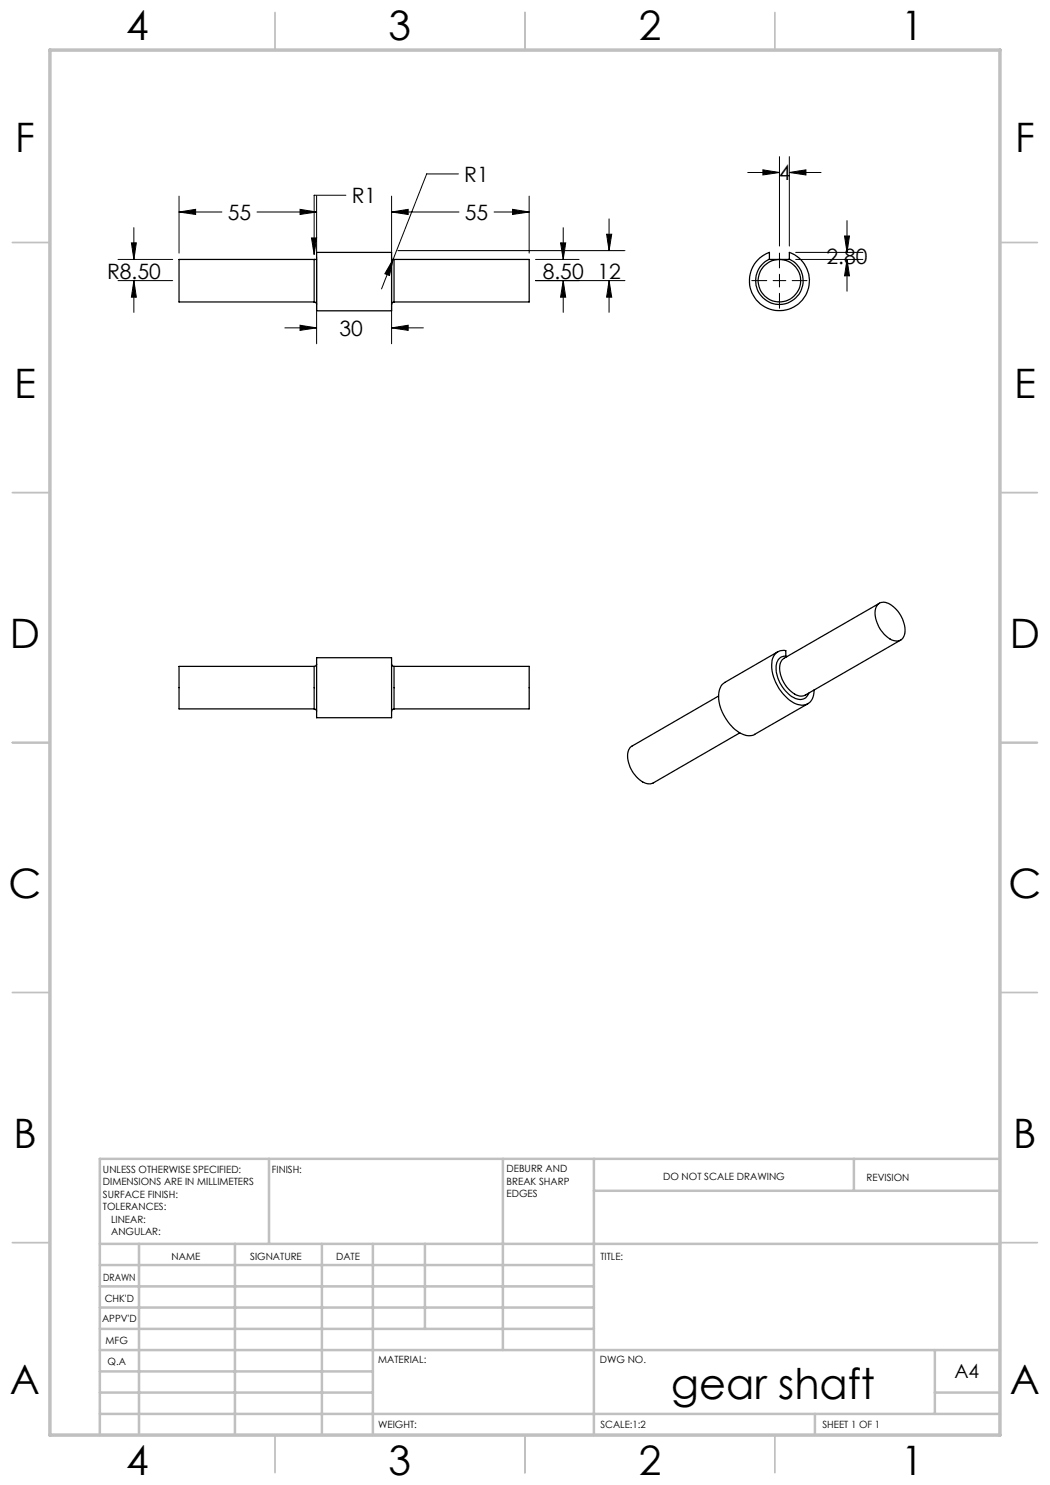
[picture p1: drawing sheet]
<svg xmlns="http://www.w3.org/2000/svg" width="210mm" height="297mm" viewBox="0 0 210 297" stroke-linecap="round" stroke-linejoin="round" font-family="sans-serif">
<g fill="none" stroke="#000" stroke-width=".2">
<path d="M35.8 39.2v11.4M63.3 39.2v11.4M69.2 39h-6.4v11.9M78.3 39.2v11.4M91.7 34.8h-6.4l-6.7 17.1M105.8 39.2v11.4M149.5 34.5h6.4M152.6 34l3.3 .5-3.3 .5zM155.9 31.3v17.9M157.9 34.5l3.3-.5v1zM157.9 31.3v17.9M157.9 34.5h6.3"/>
<path d="M23.6 56.1h10.9M23.6 51.9h10.9M26.3 48.6h1l-.5 3.3zM26.8 56.1l.5 3.3h-1zM26.8 45.5v6.4M26.8 56.1v6.4M35.8 42.4l3.3-.5v1zM35.8 42.4h8.6M51.4 42.4h11.9M60 41.9l3.3 .5-3.3 .5zM62.3 47.6h1l-.5 3.3zM63.3 51.4v17.4"/>
<path d="M78.3 42.4l3.3-.5v1zM78.3 51.4v17.4M78.3 42.4h13.5M78.6 51.9l-.7 3.2-.9-.4zM78.6 51.9l-2.3 5.9M79.6 50.1h45.4M98.8 42.4h7M102.5 41.9l3.3 .5-3.3 .5zM107.1 56.1h17.9M107.1 51.9h8.7M112.1 48.6h1l-.5 3.3zM112.6 56.1l.5 3.3h-1z"/>
<path d="M112.6 45.5v6.4M112.6 56.1v6.4M121.3 46.8h1l-.5 3.3zM121.8 56.1l.5 3.3h-1zM121.8 43.8v6.3M121.8 56.1v6.4M150.4 56.1h3M154.6 56.1h2.6M155.9 50.6v3M155.9 54.9v2.5M155.9 58.7v3M158.4 56.1h3"/>
<path d="M159.1 51.9h13.5M159.1 50.5h13.5M168.9 47.2h1l-.5 3.3zM169.4 51.9l.5 3.3h-1zM169.4 44.1v6.4M169.4 51.9v6.3M57 65.6h6.3M60 65l3.3 .6-3.3 .5zM78.3 65.6l3.3-.6v1.1zM78.3 65.6h6.4"/>
</g>
<g fill="none" stroke="#c0c0c0" stroke-width=".35">
<path d="M55 2.5v7.5M105 2.5v7.5M155 2.5v7.5M2.5 48.5h7.5M200 48.5h7.5M2.5 98.5h7.5M200 98.5h7.5M2.5 148.5h7.5M200 148.5h7.5M2.5 198.5h7.5M200 198.5h7.5M2.5 248.5h7.5"/>
<path d="M200 248.5h7.5M55 287v7.5M105 287v7.5M155 287v7.5"/>
</g>
<g fill="none" stroke="#c0c0c0" stroke-width=".5">
<path d="M53.8 231.8v17M100.6 231.8v38.2M118.8 231.8v55.2M118.8 238.2h81.2M170.8 231.8v6.4M200 231.8h-180v55.2M20 248.8h180M20 257.3h98.8M20 253h98.8M27.8 248.8v38.2M47 248.8v38.2M64.4 248.8v38.2"/>
<path d="M74.6 248.8v38.2M85 248.8v17M20 265.8h98.8M20 261.5h98.8M20 278.5h54.6M20 274.3h54.6M20 270h180M187 278.5h13M187 270v12.8M20 282.8h180M163 282.8v4.2"/>
</g>
<path d="M10 10h190v277h-190z" fill="none" stroke="#c0c0c0" stroke-width=".7"/>
<path d="M102.5 41.9l3.3 .5-3.3 .5zM78.3 42.4l3.3-.5v1zM60 41.9l3.3 .5-3.3 .5zM35.8 42.4l3.3-.5v1zM112.6 56.1l.5 3.3h-1zM112.1 48.6h1l-.5 3.3zM121.8 56.1l.5 3.3h-1zM121.3 46.8h1l-.5 3.3zM78.6 51.9l-1.6 2.8 .9 .4zM62.3 47.6l.5 3.3 .5-3.3zM26.8 56.1l.5 3.3h-1zM26.3 48.6h1l-.5 3.3zM78.3 65.6l3.3-.6v1.1zM60 65l3.3 .6-3.3 .5zM152.6 34l3.3 .5-3.3 .5zM157.9 34.5l3.3-.5v1zM168.9 47.2h1l-.5 3.3zM169.4 51.9l.5 3.3h-1z" fill="#000"/>
<g fill="none" stroke="#000" stroke-width=".25">
<path d="M62.8 51.9h.5M62.8 51.9h-27v8.5h27M62.8 51.9v8.5M63.3 50.5h15v11.7h-15zM78.3 51.9h.5M78.8 51.9h27v8.5h-27M78.8 51.9v8.5M152 51.6l1.9-1.1v1.4h4v-1.4a6 6 0 0 1 3.2 8.6 6 6 0 0 1-9 1.7 6 6 0 0 1-.1-9.2zM153.9 51.8a4.8 4.8 0 0 0-1.8 7.3 4.8 4.8 0 0 0 7.5 0 4.8 4.8 0 0 0-1.7-7.3M62.8 60.4l.3 .1 .2 .4M78.8 60.4l-.3 .1-.2 .4M62.8 133.3h-27v8.5h27"/>
<path d="M62.8 133.3v8.5M63.3 132.8l-.2 .4-.3 .1M63.3 131.5h15v12h-15zM78.3 132.8l.2 .4 .3 .1M78.8 133.3h27v8.5h-27M78.8 133.3v8.5M143.7 139.2l-17.3 10a3.1 3.1 0 0 0-.5 3.8 5.4 5.4 0 0 0 3.9 3.8l.8-.2 17.4-10M155.6 130.3l-10.6 6.2a3.6 3.6 0 0 0-1.2 4 9.1 9.1 0 0 0 5.1 6.5l.7 .1 1.1-.1 10.9-6.2M157.2 131.3v-1.2a2.38 2.38 0 0 0-2.9 2.8 8.9 8.9 0 0 0 5.2 8 2.45 2.45 0 0 0 3.3-2.6v-.3M157.2 131.3l.1 .1M157.2 131.2a1.97 1.97 0 0 0-2 2.4 7 7 0 0 0 4.2 6.2 1.77 1.77 0 0 0 2.3-1.2M175.5 120.9a2 2 0 0 1 2.8 .2 6 6 0 0 1 2.5 6.1 1.88 1.88 0 0 1-3.1 .4 6.3 6.3 0 0 1-2.6-5.9z"/>
<path d="M175.9 120.6l-19.1 11.1a3.1 3.1 0 0 0-.5 3.7 5.5 5.5 0 0 0 3.9 3.8l.8-.2 19.1-11M62.8 141.8l.4 .1 .1 .4M78.8 141.8l-.3 .1-.2 .4"/>
<circle cx="155.9" cy="56.1" r="4.2"/>
</g>
<text font-size="8.5" x="134.3" y="279.7">gear shaft</text>
<g font-size="8.1">
<text x="25.2" y="8">4</text>
<text x="77.7" y="8">3</text>
<text x="127.7" y="8">2</text>
<text x="180.2" y="8">1</text>
<text x="3" y="30.4">F</text>
<text x="203" y="30.4">F</text>
<text x="2.8" y="79.6">E</text>
<text x="202.8" y="79.6">E</text>
<text x="2" y="129.6">D</text>
<text x="202" y="129.6">D</text>
<text x="1.7" y="179.6">C</text>
<text x="201.7" y="179.6">C</text>
<text x="2.7" y="229.6">B</text>
<text x="202.7" y="229.6">B</text>
<text x="2" y="278.9">A</text>
<text x="202" y="278.9">A</text>
<text x="25.2" y="295">4</text>
<text x="77.7" y="295">3</text>
<text x="127.7" y="295">2</text>
<text x="180.2" y="295">1</text>
</g>
<g font-size="4.2">
<text x="70.4" y="40.6">R1</text>
<text x="92.9" y="36.4">R1</text>
<text x="155.8" y="36.1">4</text>
<text x="45.6" y="44">55</text>
<text x="93" y="44">55</text>
<text x="165.3" y="52.8">2.80</text>
<text x="21.4" y="55.8">R8.50</text>
<text x="108.5" y="55.8">8.50 12</text>
<text x="67.9" y="67.2">30</text>
</g>
<text font-size="3.9" x="190.9" y="275.5">A4</text>
<g font-size="2">
<text x="20.6" y="234.6">UNLESS OTHERWISE SPECIFIED:</text>
<text x="20.6" y="237.1">DIMENSIONS ARE IN MILLIMETERS</text>
<text x="20.6" y="239.6">SURFACE FINISH:</text>
<text x="54.4" y="234.6">FINISH:</text>
<text x="101.3" y="234.5">DEBURR AND</text>
<text x="101.3" y="237">BREAK SHARP</text>
<text x="101.3" y="239.5">EDGES</text>
<text x="132.6" y="236">DO NOT SCALE DRAWING</text>
<text x="173.3" y="236.2">REVISION</text>
<text x="20.6" y="242.1">TOLERANCES:</text>
<text x="22.2" y="244.6">LINEAR:</text>
<text x="22.2" y="247.1">ANGULAR:</text>
<text x="34.3" y="252">NAME</text>
<text x="50" y="251.9">SIGNATURE</text>
<text x="67.2" y="251.9">DATE</text>
<text x="120.1" y="251.9">TITLE:</text>
<text x="20.6" y="256.1">DRAWN</text>
<text x="20.9" y="260.3">CHK'D</text>
<text x="20.4" y="264.4">APPV'D</text>
<text x="21.1" y="268.8">MFG</text>
<text x="21.5" y="273">Q.A</text>
<text x="75.6" y="272.5">MATERIAL:</text>
<text x="120" y="272.5">DWG NO.</text>
<text x="75.6" y="285.5">WEIGHT:</text>
<text x="120.1" y="285.6">SCALE:1:2</text>
<text x="164.5" y="285.6">SHEET 1 OF 1</text>
</g>
</svg>
